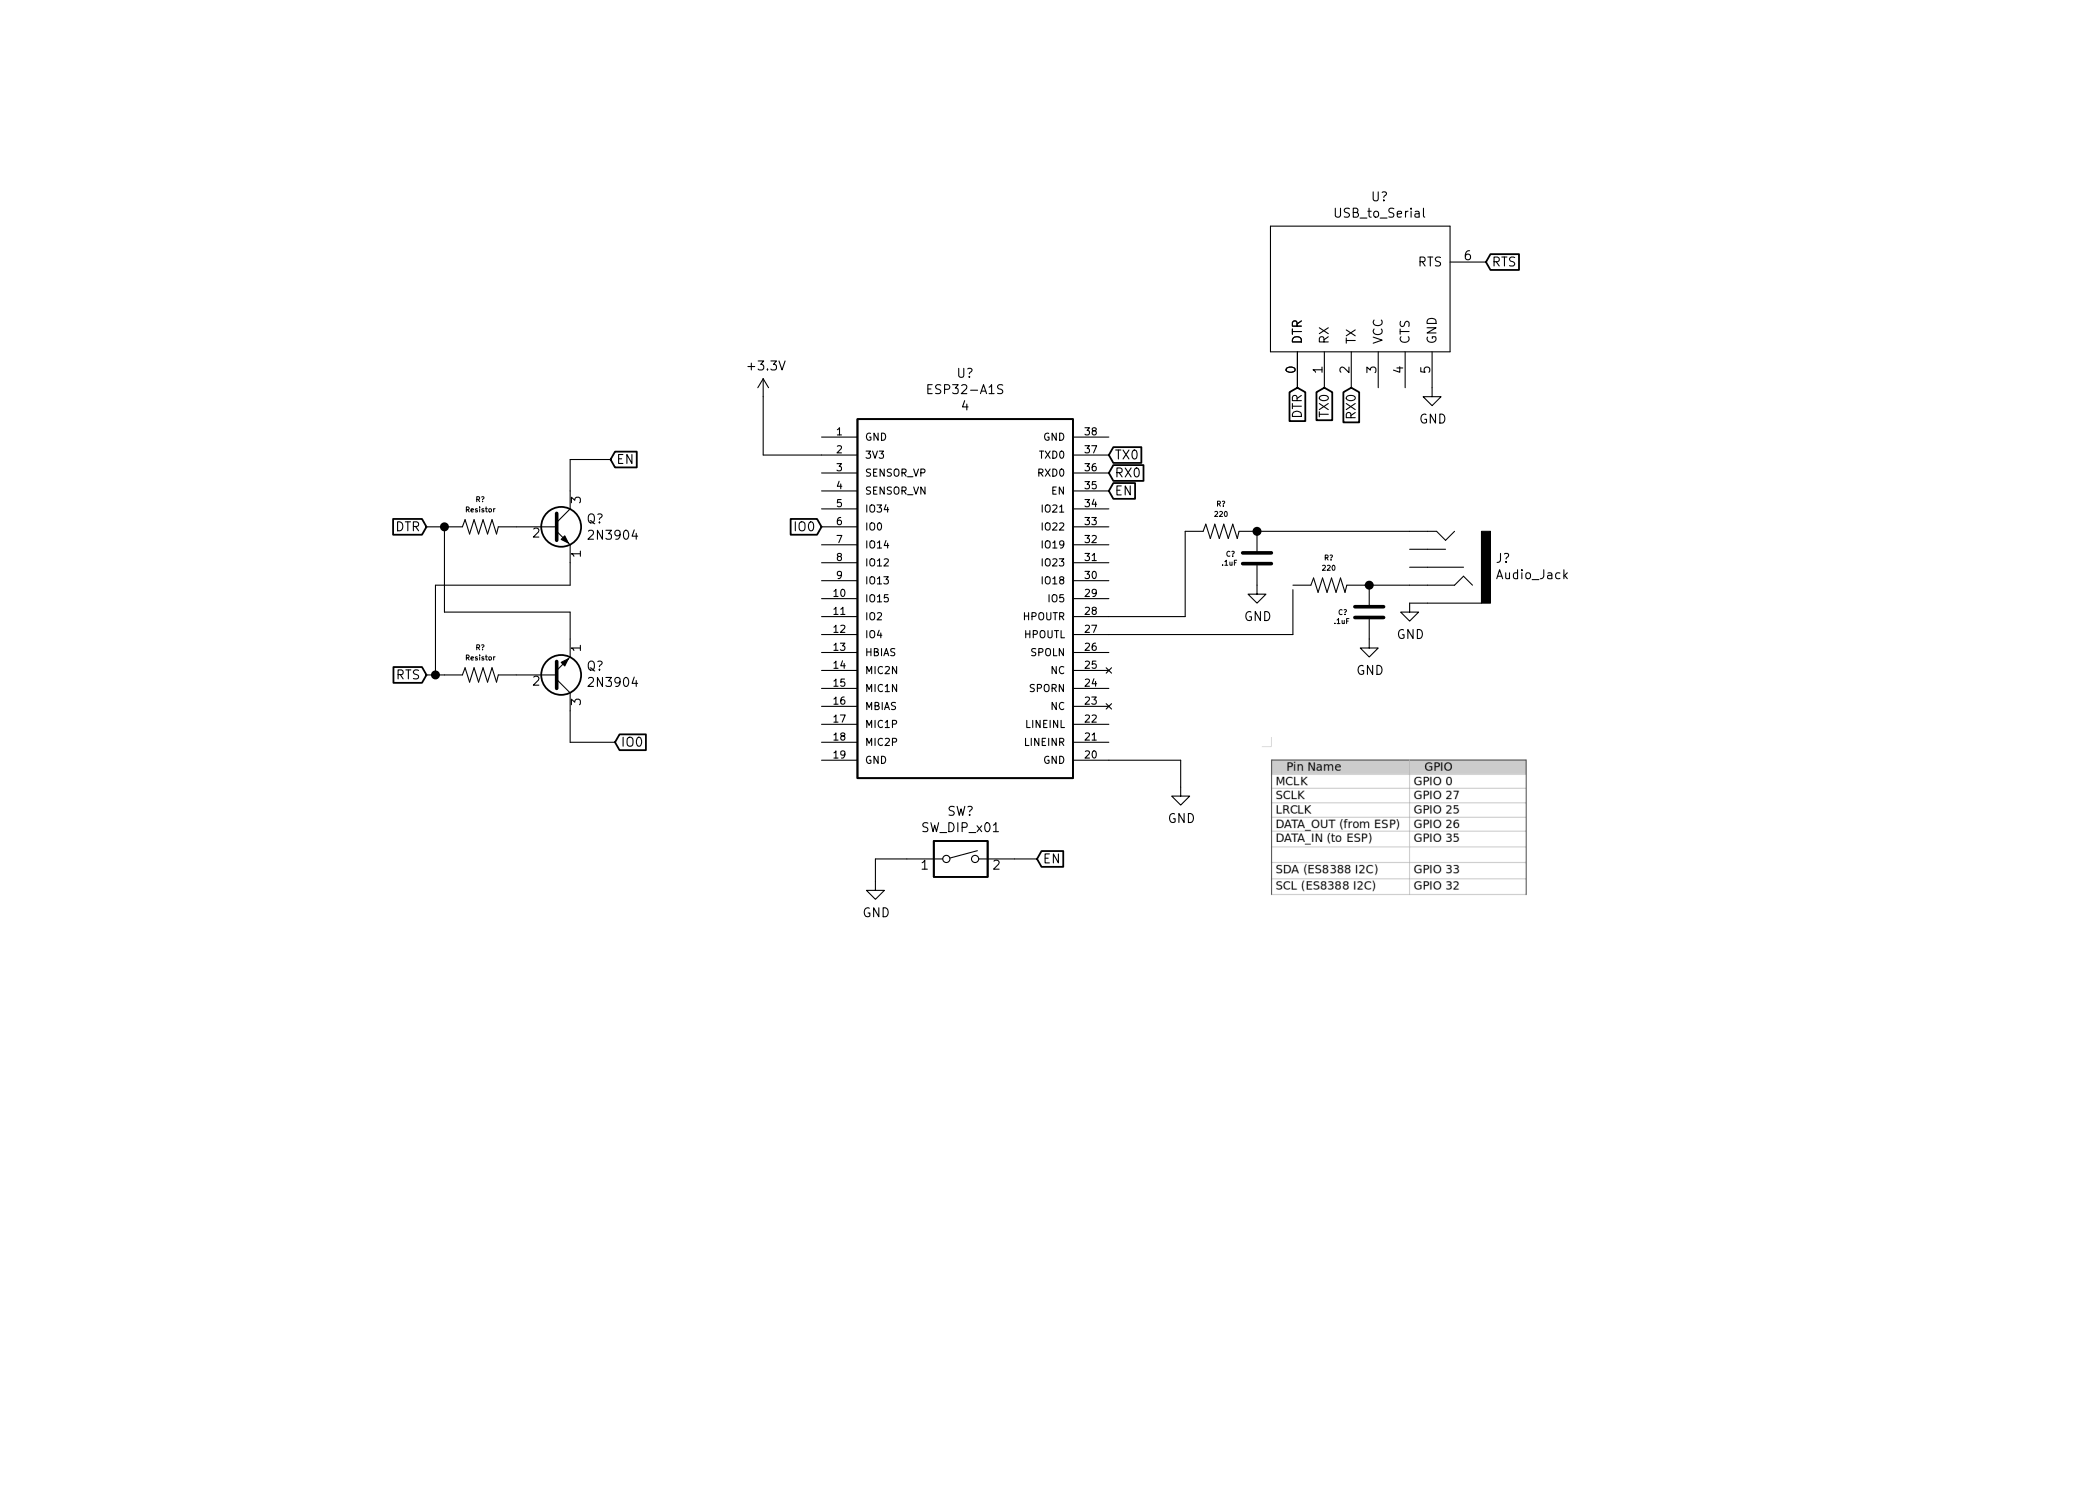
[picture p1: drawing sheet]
EESchema Schematic File Version 4
EELAYER 30 0
EELAYER END
$Descr A4 11693 8268
encoding utf-8
Sheet 1 1
Title ""
Date ""
Rev ""
Comp ""
Comment1 ""
Comment2 ""
Comment3 ""
Comment4 ""
$EndDescr
$Comp
L esp32-a1s-rescue:ESP32-A1S-Xenir U?
U 1 1
P 5375 3325
F 0 "U?" H 5375 4582 50  0000 C CNN
F 1 "ESP32-A1S" H 5375 4491 50  0000 C CNN
F 2 "" H 4775 4525 50  0001 L BNN
F 3 "" H 5375 4375 50  0001 L BNN
F 4 "4" H 5375 4400 50  0000 C CNN "PARTREV"
F 5 "Espressif Systems" H 4975 4475 50  0001 L BNN "MANUFACTURER"
	1    5375 3325
	1    0    0    -1  
$EndComp
Wire Wire Line
	6175 4225 6575 4225
Wire Wire Line
	6575 4225 6575 4375
$Comp
L power:GND #PWR?
U 1 1
P 6575 4375
F 0 "#PWR?" H 6575 4125 50  0001 C CNN
F 1 "GND" H 6580 4202 50  0000 C CNN
F 2 "" H 6575 4375 50  0001 C CNN
F 3 "" H 6575 4375 50  0001 C CNN
	1    6575 4375
	1    0    0    -1  
$EndComp
Wire Wire Line
	4575 2525 4250 2525
Wire Wire Line
	4250 2525 4250 2200
$Comp
L power:+3.3V #PWR?
U 1 1
P 4250 2200
F 0 "#PWR?" H 4250 2050 50  0001 C CNN
F 1 "+3.3V" H 4265 2373 50  0000 C CNN
F 2 "" H 4250 2200 50  0001 C CNN
F 3 "" H 4250 2200 50  0001 C CNN
	1    4250 2200
	1    0    0    -1  
$EndComp
$Comp
L Transistor_BJT:2N3904 Q?
U 1 1
P 3075 2925
F 0 "Q?" H 3265 2971 50  0000 L CNN
F 1 "2N3904" H 3265 2880 50  0000 L CNN
F 2 "Package_TO_SOT_THT:TO-92_Inline" H 3275 2850 50  0001 L CIN
F 3 "https://www.onsemi.com/pub/Collateral/2N3903-D.PDF" H 3075 2925 50  0001 L CNN
	1    3075 2925
	1    0    0    -1  
$EndComp
$Comp
L Transistor_BJT:2N3904 Q?
U 1 1
P 3075 3750
F 0 "Q?" H 3265 3704 50  0000 L CNN
F 1 "2N3904" H 3265 3795 50  0000 L CNN
F 2 "Package_TO_SOT_THT:TO-92_Inline" H 3275 3675 50  0001 L CIN
F 3 "https://www.onsemi.com/pub/Collateral/2N3903-D.PDF" H 3075 3750 50  0001 L CNN
	1    3075 3750
	1    0    0    1   
$EndComp
Text GLabel 2375 2925 0    50   Input ~ 0
DTR
Text GLabel 2375 3750 0    50   Input ~ 0
RTS
$Comp
L esp32-a1s-rescue:Resistor-Xenir R?
U 1 1
P 2675 2925
F 0 "R?" H 2675 3079 28  0000 C CNN
F 1 "Resistor" H 2675 3022 28  0000 C CNN
F 2 "" H 2675 2825 50  0001 C CNN
F 3 "" H 2675 2825 50  0001 C CNN
	1    2675 2925
	1    0    0    -1  
$EndComp
$Comp
L esp32-a1s-rescue:Resistor-Xenir R?
U 1 1
P 2675 3750
F 0 "R?" H 2675 3904 28  0000 C CNN
F 1 "Resistor" H 2675 3847 28  0000 C CNN
F 2 "" H 2675 3650 50  0001 C CNN
F 3 "" H 2675 3650 50  0001 C CNN
	1    2675 3750
	1    0    0    -1  
$EndComp
Wire Wire Line
	2375 2925 2475 2925
Wire Wire Line
	2375 3750 2425 3750
Wire Wire Line
	3175 3125 3175 3250
Wire Wire Line
	3175 3250 2425 3250
Wire Wire Line
	2425 3250 2425 3750
Connection ~ 2425 3750
Wire Wire Line
	2425 3750 2475 3750
Wire Wire Line
	2475 2925 2475 3400
Wire Wire Line
	2475 3400 3175 3400
Wire Wire Line
	3175 3400 3175 3550
Connection ~ 2475 2925
Wire Wire Line
	3175 2725 3175 2550
Wire Wire Line
	3175 2550 3400 2550
Wire Wire Line
	3175 3950 3175 4125
Wire Wire Line
	3175 4125 3425 4125
Text GLabel 3400 2550 2    50   Input ~ 0
EN
Text GLabel 3425 4125 2    50   Input ~ 0
IO0
Text GLabel 6175 2725 2    50   Input ~ 0
EN
Text GLabel 4575 2925 0    50   Input ~ 0
IO0
Text GLabel 5775 4775 2    50   Input ~ 0
EN
$Comp
L Switch:SW_DIP_x01 SW?
U 1 1
P 5350 4775
F 0 "SW?" H 5350 5042 50  0000 C CNN
F 1 "SW_DIP_x01" H 5350 4951 50  0000 C CNN
F 2 "" H 5350 4775 50  0001 C CNN
F 3 "~" H 5350 4775 50  0001 C CNN
	1    5350 4775
	1    0    0    -1  
$EndComp
Wire Wire Line
	5775 4775 5650 4775
Wire Wire Line
	5050 4775 4875 4775
Wire Wire Line
	4875 4775 4875 4900
$Comp
L power:GND #PWR?
U 1 1
P 4875 4900
F 0 "#PWR?" H 4875 4650 50  0001 C CNN
F 1 "GND" H 4880 4727 50  0000 C CNN
F 2 "" H 4875 4900 50  0001 C CNN
F 3 "" H 4875 4900 50  0001 C CNN
	1    4875 4900
	1    0    0    -1  
$EndComp
$Comp
L esp32-a1s-rescue:USB_to_Serial-Xenir U?
U 1 1
P 7525 1600
F 0 "U?" H 7683 2115 50  0000 C CNN
F 1 "USB_to_Serial" H 7683 2024 50  0000 C CNN
F 2 "" H 7525 1600 50  0001 C CNN
F 3 "" H 7525 1600 50  0001 C CNN
	1    7525 1600
	1    0    0    -1  
$EndComp
$Comp
L power:GND #PWR?
U 1 1
P 7975 2150
F 0 "#PWR?" H 7975 1900 50  0001 C CNN
F 1 "GND" H 7980 1977 50  0000 C CNN
F 2 "" H 7975 2150 50  0001 C CNN
F 3 "" H 7975 2150 50  0001 C CNN
	1    7975 2150
	1    0    0    -1  
$EndComp
Text GLabel 7225 2150 3    50   Input ~ 0
DTR
Text GLabel 8275 1450 2    50   Input ~ 0
RTS
Text GLabel 6175 2625 2    50   Input ~ 0
RX0
Text GLabel 6175 2525 2    50   Input ~ 0
TX0
Text GLabel 7375 2150 3    50   Input ~ 0
TX0
Text GLabel 7525 2150 3    50   Input ~ 0
RX0
$Comp
L esp32-a1s-rescue:Audio_Jack-Xenir J?
U 1 1
P 8050 3500
F 0 "J?" H 7772 3104 50  0000 R CNN
F 1 "Audio_Jack" H 7772 3195 50  0000 R CNN
F 2 "" H 8050 3500 50  0001 C CNN
F 3 "" H 8050 3500 50  0001 C CNN
	1    8050 3500
	-1   0    0    1   
$EndComp
$Comp
L esp32-a1s-rescue:Capacitor-Xenir C?
U 1 1
P 7000 3100
F 0 "C?" V 6975 2925 28  0000 L CNN
F 1 ".1uF" V 7025 2900 28  0000 L CNN
F 2 "" H 7000 2950 50  0001 C CNN
F 3 "" H 7000 2950 50  0001 C CNN
	1    7000 3100
	0    1    1    0   
$EndComp
$Comp
L esp32-a1s-rescue:Capacitor-Xenir C?
U 1 1
P 7625 3400
F 0 "C?" V 7625 3225 28  0000 L CNN
F 1 ".1uF" V 7675 3200 28  0000 L CNN
F 2 "" H 7625 3250 50  0001 C CNN
F 3 "" H 7625 3250 50  0001 C CNN
	1    7625 3400
	0    1    1    0   
$EndComp
$Comp
L esp32-a1s-rescue:Resistor-Xenir R?
U 1 1
P 7400 3250
F 0 "R?" H 7400 3404 28  0000 C CNN
F 1 "220" H 7400 3347 28  0000 C CNN
F 2 "" H 7400 3150 50  0001 C CNN
F 3 "" H 7400 3150 50  0001 C CNN
	1    7400 3250
	1    0    0    -1  
$EndComp
$Comp
L esp32-a1s-rescue:Resistor-Xenir R?
U 1 1
P 6800 2950
F 0 "R?" H 6800 3104 28  0000 C CNN
F 1 "220" H 6800 3047 28  0000 C CNN
F 2 "" H 6800 2850 50  0001 C CNN
F 3 "" H 6800 2850 50  0001 C CNN
	1    6800 2950
	1    0    0    -1  
$EndComp
Wire Wire Line
	6175 3425 6600 3425
Wire Wire Line
	6600 3425 6600 2950
Wire Wire Line
	7600 3250 7625 3250
Connection ~ 7625 3250
Connection ~ 7000 2950
Wire Wire Line
	7000 2950 7850 2950
Wire Wire Line
	7200 3275 7200 3525
Wire Wire Line
	7200 3525 6175 3525
$Comp
L power:GND #PWR?
U 1 1
P 7000 3250
F 0 "#PWR?" H 7000 3000 50  0001 C CNN
F 1 "GND" H 7005 3077 50  0000 C CNN
F 2 "" H 7000 3250 50  0001 C CNN
F 3 "" H 7000 3250 50  0001 C CNN
	1    7000 3250
	1    0    0    -1  
$EndComp
$Comp
L power:GND #PWR?
U 1 1
P 7625 3550
F 0 "#PWR?" H 7625 3300 50  0001 C CNN
F 1 "GND" H 7630 3377 50  0000 C CNN
F 2 "" H 7625 3550 50  0001 C CNN
F 3 "" H 7625 3550 50  0001 C CNN
	1    7625 3550
	1    0    0    -1  
$EndComp
$Comp
L power:GND #PWR?
U 1 1
P 7850 3350
F 0 "#PWR?" H 7850 3100 50  0001 C CNN
F 1 "GND" H 7855 3177 50  0000 C CNN
F 2 "" H 7850 3350 50  0001 C CNN
F 3 "" H 7850 3350 50  0001 C CNN
	1    7850 3350
	1    0    0    -1  
$EndComp
Wire Wire Line
	7625 3250 7850 3250
$EndSCHEMATC
